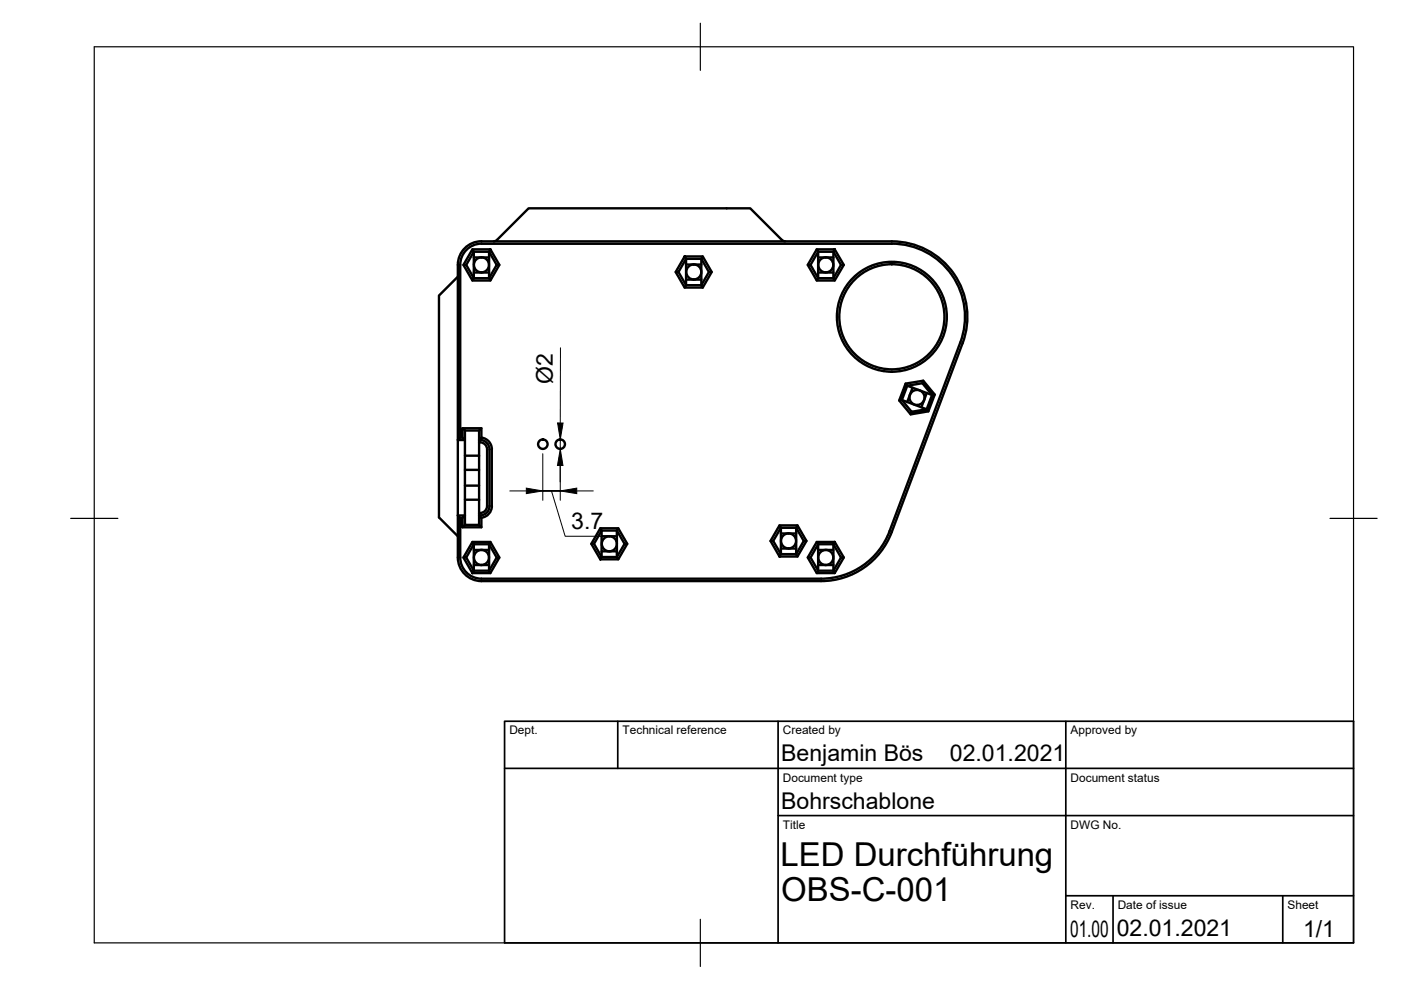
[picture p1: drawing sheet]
<svg xmlns="http://www.w3.org/2000/svg" width="297mm" height="210mm" viewBox="0 0 297 210" stroke-linecap="round" stroke-linejoin="round" font-family="sans-serif">
<!-- layer: Sichtbar -->
<g fill="none" stroke="#000" stroke-width=".51">
<path d="M97.1 58.7l-4 4v47l4 4M98.8 56.2l1.7 2.8-.3 .5M100.2 52.9h3.8l1.9 3.3-1.9 3.3h-3.8l-1.9-3.3zM100.2 52.9l.3 .5-1.7 2.8h-.5M100.5 53.4h3.2v5.6h-3.2zM100.5 57.8h3.2M100.5 54.6h3.2M104 52.9l-.3 .5 1.6 2.8M104.7 51.2l.7-.3 6.7-6.7h47l6.7 6.7 .7 .3M105.3 56.1v.1M105.9 56.2h-.6l-1.6 2.8 .3 .5M143.8 57.7l1.7 2.8-.3 .5"/>
<path d="M145.2 54.4h3.8l1.9 3.3-1.9 3.3h-3.8l-1.9-3.3zM145.2 54.4l.3 .5-1.7 2.8h-.5M145.5 59.3h3.2M145.5 56.1h3.2M149 54.4l-.3 .5 1.6 2.8h.6M150.3 57.7l-1.6 2.8v-5.6h-3.2v5.6h3.2l.3 .5M171.3 56.2h.6l1.6 2.8-.3 .5M173.2 52.9h3.8l1.9 3.3-1.9 3.3h-3.8l-1.9-3.3zM173.2 52.9l.3 .5h3.2v5.6h-3.2v-5.6l-1.6 2.8M173.5 57.8h3.2M173.5 54.6h3.2M177 52.9l-.3 .5 1.6 2.8"/>
<path d="M178.9 56.2h-.6l-1.6 2.8 .3 .5M204.1 72.8l-15 40a16 16 0 0 1-15 10.4h-72a5 5 0 0 1-5-5v-8.9l.5 .5M204.1 72.8a16 16 0 0 0-15-21.6h-87a5 5 0 0 0-5 5v37.1l.5-.5M98.1 92.8l.5 .5h-1.5v16h1.5l-.5 .5M98.1 90.8l.5 .5M98.6 91.3v20M98.6 91.3h3M98.6 99.6h3M98.6 96.6h3M101.6 93.8v15M102.1 90.8l-.5 .5v2l.5-.5v-2h-4v2h-.5v-36.6a4.5 4.5 0 0 1 4.5-4.5h87a15.5 15.5 0 0 1 14.5 20.9l-15 40a15.5 15.5 0 0 1-14.5 10.1h-72a4.5 4.5 0 0 1-4.5-4.5v-8.4h.5v2h4v-2M102.1 92.8a2.51 2.51 0 0 1 2.2 2.5"/>
<path d="M103.3 95.3a1.51 1.51 0 0 0-1.7-1.5v-.5a1.98 1.98 0 0 1 2.2 2M103.3 95.3v12a1.55 1.55 0 0 1-1.7 1.5v.5a2.06 2.06 0 0 0 2.2-2v-12M104.3 95.3v12M190.6 84.9l2.5 3M191.2 84.8l5.3 2 1.1-3.1h.6l-1.4 3.5M191.2 84.8l2.1 2.5M192 81.3l.4 .5-1.2 3-.6 .1zM193.3 87.3l3.2-.5 .3 .4-3.7 .7zM193.5 82.2l-1.2 3M195.6 81.3l-3.2 .5 5.2 1.9-2-2.4 .1-.6 2.5 3M195.7 80.7l-3.7 .6M196.5 83.3l-1.2 3.1"/>
<path d="M98.1 111.8l.5-.5h3l.5 .5M98.6 103h3M98.6 106h3M98.8 118.2l1.7 2.8-.3 .5M100.2 114.9h3.8l1.9 3.3-1.9 3.3h-3.8l-1.9-3.3zM100.2 114.9l.3 .5-1.7 2.8h-.5M100.5 119.8h3.2M100.5 116.6h3.2M102.1 109.8l-.5-.5v2M104 114.9l-.3 .5 1.6 2.8M104.3 107.3a2.51 2.51 0 0 1-2.2 2.5M105.9 118.2h-.6l-1.6 2.8v-5.6h-3.2v5.6h3.2l.3 .5"/>
<path d="M125.9 115.3l1.7 2.8-.3 .5M127.3 112h3.8l1.9 3.3-1.9 3.3h-3.8l-1.9-3.3zM127.3 112l.3 .5-1.7 2.8h-.5M127.6 116.9h3.2M127.6 113.7h3.2M131.1 112l-.3 .5 1.6 2.8M133 115.3h-.6l-1.6 2.8v-5.6h-3.2v5.6h3.2l.3 .5M163.9 114.7l1.7 2.8-.3 .5M165.3 111.4h3.8l1.9 3.3-1.9 3.3h-3.8l-1.9-3.3zM165.3 111.4l.3 .5-1.7 2.8h-.5M165.6 116.3h3.2M165.6 113.1h3.2"/>
<path d="M169.1 111.4l-.3 .5 1.6 2.8M171 114.7h-.6l-1.6 2.8v-5.6h-3.2v5.6h3.2l.3 .5M171.9 118.2l1.6 2.8-.3 .5M173.2 114.9h3.8l1.9 3.3-1.9 3.3h-3.8l-1.9-3.3zM173.2 114.9l.3 .5-1.6 2.8h-.6M173.5 115.4h3.2v5.6h-3.2zM173.5 119.8h3.2M173.5 116.6h3.2M177 114.9l-.3 .5 1.6 2.8M178.9 118.2h-.6l-1.6 2.8 .3 .5"/>
<circle cx="102.1" cy="56.2" r="1.6"/>
<circle cx="147.1" cy="57.7" r="1.6"/>
<circle cx="175.1" cy="56.2" r="1.6"/>
<circle cx="189.1" cy="67.2" r="11.1"/>
<circle cx="189.1" cy="67.2" r="11.7"/>
<circle cx="115.1" cy="94.2" r="1.01"/>
<circle cx="118.8" cy="94.2" r="1.01"/>
<circle cx="194.4" cy="84.3" r="1.6"/>
<circle cx="102.1" cy="118.2" r="1.6"/>
<circle cx="129.2" cy="115.3" r="1.6"/>
<circle cx="167.2" cy="114.7" r="1.6"/>
<circle cx="175.1" cy="118.2" r="1.6"/>
</g>
<!-- layer: Border -->
<path d="M20 9.9h267v190h-267zM148.5 4.9v10M15 109.9h10M282 109.9h10M148.5 194.9v10" fill="none" stroke="#000" stroke-width=".25"/>
<!-- layer: TitleBlock -->
<path d="M107 152.9h180v47h-180zM131 152.9v10M165 152.9v47M226 152.9v47M107 162.9h180M165 172.9h122M226 189.9h61M236 189.9v10M272 189.9v10" fill="none" stroke="#000" stroke-width=".36"/>
<!-- layer: Dimensions -->
<path d="M118.8 73.7v16M115.1 96.2v9.9M118.8 93.2v2M118.8 96.2v9.9M108.1 104.1h3.5M115.1 104.1h3.7h-3.7M116.9 104.1l2.9 9.6h9.4M122.3 104.1h3.5" fill="none" stroke="#000" stroke-width=".21"/>
<path d="M118.8 95.2l.6 3.5h-1.2zM118.2 89.7h1.2l-.6 3.5zM111.6 103.5l3.5 .6-3.5 .6zM118.8 104.1l3.5-.6v1.2z" fill="#000" stroke="#000" stroke-width=".21"/>
<g font-size="7">
<text x="165.5" y="183.5">LED Durchführung</text>
<text x="165.7" y="191">OBS-C-001</text>
</g>
<g font-size="4.9">
<text x="117.2" y="81.5" transform="rotate(-90 117.2 81.5)">Ø2</text>
<text x="121.1" y="112.1">3.7</text>
<text x="165.6" y="161.4">Benjamin Bös</text>
<text x="201.4" y="161.4">02.01.2021</text>
<text x="165.6" y="171.4">Bohrschablone</text>
<text x="226.9" y="198.6">01.00</text>
<text x="236.8" y="198.4">02.01.2021</text>
<text x="276.3" y="198.6">1/1</text>
</g>
<g font-size="2.5">
<text x="108" y="155.7">Dept.</text>
<text x="132" y="155.7">Technical reference</text>
<text x="166" y="155.7">Created by</text>
<text x="227" y="155.7">Approved by</text>
<text x="166" y="165.7">Document type</text>
<text x="227" y="165.7">Document status</text>
<text x="166" y="175.7">Title</text>
<text x="227" y="175.7">DWG No.</text>
<text x="227" y="192.7">Rev.</text>
<text x="237" y="192.7">Date of issue</text>
<text x="273" y="192.7">Sheet</text>
</g>
</svg>
